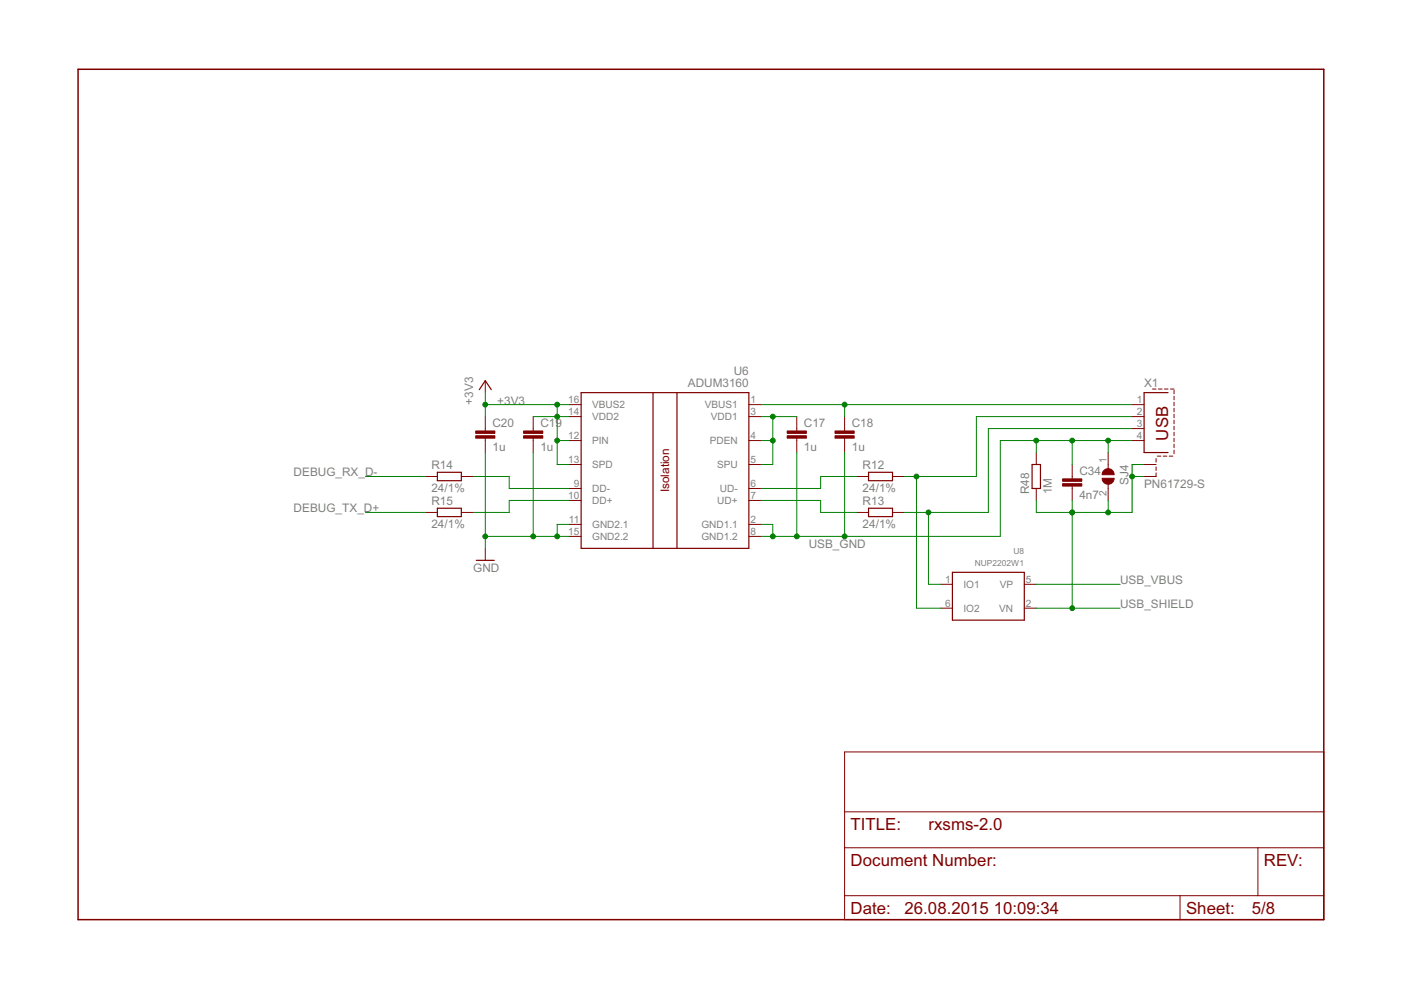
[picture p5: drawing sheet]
<svg xmlns="http://www.w3.org/2000/svg" width="297mm" height="210mm" viewBox="0 0 297 210" stroke-linecap="round" stroke-linejoin="round" font-family="sans-serif">
<path d="M101.6 82.6l1.3-1.9 1.3 1.9M123.2 83.2h35.6v33.1h-35.6zM138.5 83.2v33.1M143.5 83.2v33.1M218.8 98.5h1.8v5.1h-1.8zM247.6 83.2h-5v12.7h5M92.7 100.1h5.1v1.8h-5.1zM92.7 107.8h5.1v1.7h-5.1zM101 118.8h3.8M184.1 100.1h5.1v1.8h-5.1zM184.1 107.8h5.1v1.7h-5.1zM201.9 121.3h15.3v10.2h-15.3z" fill="none" stroke="#800000" stroke-width=".25"/>
<g fill="none" stroke="#800000" stroke-width=".21">
<path d="M102.9 80.7v2.5M102.9 88.3v3.1M102.9 92.9v3M113.1 88.3v3.1M113.1 92.9v3M120.7 85.8h2.5M120.7 88.3h2.5M120.7 93.4h2.5M120.7 98.5h2.5M158.8 85.8h2.5M158.8 88.3h2.5M158.8 93.4h2.5"/>
<path d="M158.8 98.5h2.5M168.9 88.3v3.1M168.9 92.9v3M179.1 88.3v3.1M179.1 92.9v3M219.7 95.9v2.6M227.3 98.5v3M234.9 95.9v3.5M240 85.8h2.6M240 88.3h2.6M240 93.4h2.6M240 90.9h2.6"/>
<path d="M242.6 98.5h2.5M244.3 82.5h.8M245.1 97.2v.8M245.1 99v.8M245.4 96.7h.7M245.6 82.5h.8M246.6 96.7h.8M246.9 82.5h.7M247.9 96.7h.8M248.2 82.5h.7M248.9 82.7v.8M248.9 84v.8"/>
<path d="M248.9 85.3v.7M248.9 86.6v.7M248.9 87.8v.8M248.9 89.1v.8M248.9 90.4v.7M248.9 91.6v.8M248.9 92.9v.8M248.9 94.2v.7M248.9 95.4v.8M90.2 101h2.5M90.2 108.6h2.5M97.8 101h2.6"/>
<path d="M97.8 108.6h2.6M102.9 116.3v2.5M120.7 103.6h2.5M120.7 106.1h2.5M120.7 111.2h2.5M120.7 113.7h2.5M158.8 103.6h2.5M158.8 106.1h2.5M158.8 111.2h2.5M158.8 113.7h2.5M181.6 101h2.5M181.6 108.6h2.5"/>
<path d="M189.2 101h2.6M189.2 108.6h2.6M219.7 103.6v2.5M227.3 103.1v3M234.9 102.7v3.4M245.1 100.3v.7h-2.5M199.4 123.9h2.5M199.4 128.9h2.5M217.2 123.9h2.5M217.2 128.9h2.5M179.1 159.4h101.6v35.6h-101.6zM179.1 179.7h101.6"/>
<path d="M179.1 172.1h101.6M266.7 179.7v10.2M179.1 189.9h101.6M250.2 189.9v5.1"/>
</g>
<path d="M16.6 14.7h264.1v180.3h-264.1z" fill="none" stroke="#800000" stroke-width=".32"/>
<g fill="#800000" stroke="#800000" stroke-width=".21">
<path d="M166.9 92.4h4.1v.5h-4.1z"/>
<path d="M166.9 91.4h4.1v.5h-4.1z"/>
<path d="M177 92.4h4.1v.5h-4.1z"/>
<path d="M177 91.4h4.1v.5h-4.1z"/>
<path d="M111 92.4h4.1v.5h-4.1z"/>
<path d="M111 91.4h4.1v.5h-4.1z"/>
<path d="M100.9 92.4h4v.5h-4z"/>
<path d="M100.9 91.4h4v.5h-4z"/>
<path d="M225.3 102.6h4.1v.5h-4.1z"/>
<path d="M225.3 101.5h4.1v.5h-4.1z"/>
</g>
<g fill="#800000" stroke="#800000" stroke-width=".21">
<path d="M233.7 101.4h2.5a1.27 1.27 0 0 1-1.3 1.3 1.27 1.27 0 0 1-1.2-1.3z" fill-rule="evenodd"/>
<path d="M233.9 99.9a1.28 1.28 0 0 1 1.4-.5 1.28 1.28 0 0 1 .9 1.2h-2.5z" fill-rule="evenodd"/>
</g>
<g fill="none" stroke="#008000" stroke-width=".21">
<path d="M102.9 85.8h17.8M102.9 83.2v5.1M102.9 95.9v20.4M113.1 88.3h7.6M113.1 95.9v17.8M118.1 93.4h2.6M118.1 85.8v12.7h2.6M161.3 85.8h78.7M161.3 88.3h7.6M161.3 93.4h2.6M163.9 88.3v10.2h-2.6M168.9 95.9v17.8"/>
<path d="M179.1 85.8v2.5M179.1 95.9v17.8M219.7 93.4v2.5M227.3 93.4v5.1M234.9 93.4v2.5M240 88.3h-33v12.7h-15.2M240 93.4h-27.9v20.3h-50.8M240 90.9h-30.5v17.7h-17.7M242.6 98.5h-2.6v10.1h-20.3v-2.5M77.5 101h12.7M77.5 108.6h12.7M100.4 101h7.6v2.6h12.7"/>
<path d="M102.9 113.7h17.8M120.7 111.2h-2.6v2.5M120.7 106.1h-12.7v2.5h-7.6M161.3 111.2h2.6v2.5M161.3 106.1h12.7v2.5h7.6M181.6 101h-7.6v2.6h-12.7M194.3 101v27.9h5.1M196.8 108.6v15.3h2.6M227.3 106.1v22.8M234.9 106.1v2.5M240 101h2.6M219.7 123.9h17.8"/>
<path d="M219.7 128.9h17.8"/>
</g>
<g fill="#008000" stroke="#008000" stroke-width=".21">
<circle cx="179.1" cy="85.8" r=".51"/>
<circle cx="163.9" cy="93.4" r=".51"/>
<circle cx="163.9" cy="88.3" r=".51"/>
<circle cx="163.9" cy="113.7" r=".51"/>
<circle cx="168.9" cy="113.7" r=".51"/>
<circle cx="179.1" cy="113.7" r=".51"/>
<circle cx="219.7" cy="93.4" r=".51"/>
<circle cx="227.3" cy="93.4" r=".51"/>
<circle cx="234.9" cy="93.4" r=".51"/>
<circle cx="194.3" cy="101" r=".51"/>
<circle cx="118.1" cy="113.7" r=".51"/>
<circle cx="113.1" cy="113.7" r=".51"/>
<circle cx="102.9" cy="113.7" r=".51"/>
<circle cx="118.1" cy="88.3" r=".51"/>
<circle cx="118.1" cy="93.4" r=".51"/>
<circle cx="118.1" cy="85.8" r=".51"/>
<circle cx="102.9" cy="85.8" r=".51"/>
<circle cx="227.3" cy="128.9" r=".51"/>
<circle cx="240" cy="101" r=".51"/>
<circle cx="227.3" cy="108.6" r=".51"/>
<circle cx="234.9" cy="108.6" r=".51"/>
<circle cx="196.8" cy="108.6" r=".51"/>
</g>
<g font-size="4" fill="#800000">
<text x="247.6" y="93.4" transform="rotate(-90 247.6 93.4)">USB</text>
<text x="180.3" y="175.9">TITLE:</text>
<text x="196.9" y="175.9">rxsms-2.0</text>
<text x="180.3" y="183.6">Document Number:</text>
<text x="268" y="183.6">REV:</text>
<text x="180.3" y="193.7">Date:</text>
<text x="191.8" y="193.7">26.08.2015</text>
<text x="210.7" y="193.7">10:09:34</text>
<text x="251.5" y="193.7">Sheet:</text>
<text x="265.4" y="193.7">5/8</text>
</g>
<g font-size="2.8" fill="#808080">
<text x="145.8" y="82">ADUM3160</text>
<text x="155.6" y="79.4">U6</text>
<text x="242.6" y="82">X1</text>
<text x="100.4" y="85.8" transform="rotate(-90 100.4 85.8)">+3V3</text>
<text x="105.4" y="85.8">+3V3</text>
<text x="104.4" y="95.6">1u</text>
<text x="104.4" y="90.5">C20</text>
<text x="114.6" y="95.6">1u</text>
<text x="114.6" y="90.5">C19</text>
<text x="170.4" y="95.6">1u</text>
<text x="170.4" y="90.5">C17</text>
<text x="180.6" y="95.6">1u</text>
<text x="180.6" y="90.5">C18</text>
<text x="62.3" y="101">DEBUG_RX_D-</text>
<text x="91.5" y="99.5">R14</text>
<text x="182.9" y="99.5">R12</text>
<text x="228.9" y="100.6">C34</text>
<text x="91.5" y="104.3">24/1%</text>
<text x="91.5" y="107.1">R15</text>
<text x="182.9" y="104.3">24/1%</text>
<text x="182.9" y="107.1">R13</text>
<text x="218.2" y="104.8" transform="rotate(-90 218.2 104.8)">R48</text>
<text x="223" y="104.8" transform="rotate(-90 223 104.8)">1M</text>
<text x="228.9" y="105.7">4n7</text>
<text x="239.3" y="102.8" transform="rotate(-90 239.3 102.8)">SJ4</text>
<text x="242.6" y="103.6">PN61729-S</text>
<text x="62.3" y="108.6">DEBUG_TX_D+</text>
<text x="91.5" y="111.9">24/1%</text>
<text x="182.9" y="111.9">24/1%</text>
<text x="171.5" y="116.3">USB_GND</text>
<text x="100.4" y="121.3">GND</text>
<text x="237.5" y="123.9">USB_VBUS</text>
<text x="237.5" y="129">USB_SHIELD</text>
</g>
<text font-size="2.8" fill="#800000" x="141.9" y="104.4" transform="rotate(-90 141.9 104.4)">Isolation</text>
<g font-size="2.4" fill="#808080">
<text x="120.5" y="85.4">16</text>
<text x="120.5" y="88">14</text>
<text x="125.5" y="86.6">VBUS2</text>
<text x="125.5" y="89.1">VDD2</text>
<text x="149.4" y="86.5">VBUS1</text>
<text x="150.7" y="89.1">VDD1</text>
<text x="159.1" y="85.4">1</text>
<text x="159.1" y="88">3</text>
<text x="241" y="85.4">1</text>
<text x="241" y="88">2</text>
<text x="120.5" y="93.1">12</text>
<text x="125.5" y="94.2">PIN</text>
<text x="150.5" y="94.2">PDEN</text>
<text x="159.1" y="93.1">4</text>
<text x="241" y="90.5">3</text>
<text x="241" y="93.1">4</text>
<text x="120.5" y="98.1">13</text>
<text x="125.5" y="99.2">SPD</text>
<text x="152" y="99.2">SPU</text>
<text x="159.1" y="98.1">5</text>
<text x="234.6" y="98.1" transform="rotate(-90 234.6 98.1)">1</text>
<text x="120.5" y="105.7">10</text>
<text x="121.7" y="103.2">9</text>
<text x="125.5" y="104.3">DD-</text>
<text x="125.5" y="106.9">DD+</text>
<text x="152.1" y="106.9">UD+</text>
<text x="152.6" y="104.3">UD-</text>
<text x="159.1" y="103.2">6</text>
<text x="159.1" y="105.7">7</text>
<text x="234.6" y="105.1" transform="rotate(-90 234.6 105.1)">2</text>
<text x="120.5" y="113.4">15</text>
<text x="120.6" y="110.8">11</text>
<text x="125.5" y="111.9">GND2.1</text>
<text x="148.7" y="111.9">GND1.1</text>
<text x="159.1" y="110.8">2</text>
<text x="159.1" y="113.4">8</text>
<text x="125.5" y="114.5">GND2.2</text>
<text x="148.7" y="114.5">GND1.2</text>
<text x="200.4" y="123.5">1</text>
<text x="204.3" y="124.6">IO1</text>
<text x="212" y="124.6">VP</text>
<text x="217.5" y="123.5">5</text>
<text x="200.4" y="128.6">6</text>
<text x="204.3" y="129.7">IO2</text>
<text x="211.9" y="129.7">VN</text>
<text x="217.5" y="128.6">2</text>
</g>
<g font-size="2" fill="#808080">
<text x="214.9" y="117.5">U8</text>
<text x="206.7" y="120.1">NUP2202W1</text>
</g>
</svg>
